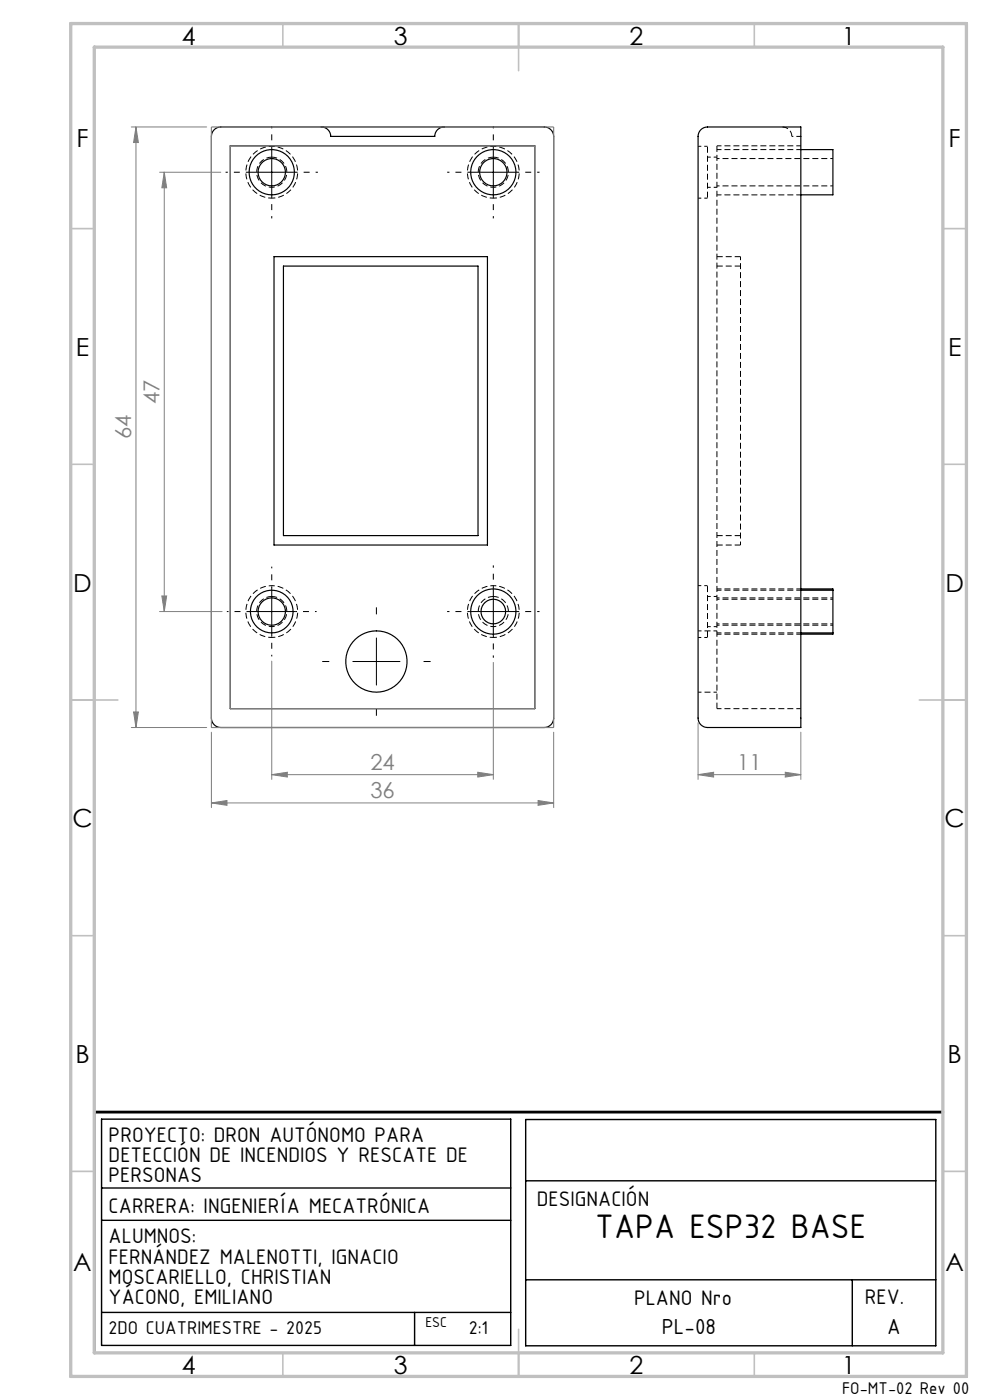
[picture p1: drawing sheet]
<svg xmlns="http://www.w3.org/2000/svg" width="210mm" height="297mm" viewBox="0 0 210 297" stroke-linecap="round" stroke-linejoin="round" font-family="sans-serif">
<path d="M57.6 33.3a3.2 3.2 0 0 0-2.8 4.7 3.2 3.2 0 0 0 5.4 .5 3.2 3.2 0 0 0-2-5.1l-.6-.1M104.6 33.3a3.2 3.2 0 0 0-2.8 4.7 3.2 3.2 0 0 0 5.4 .5 3.2 3.2 0 0 0-2-5.1l-.6-.1M57.6 126.5a3.2 3.2 0 0 0-2.8 4.7 3.2 3.2 0 0 0 5.4 .5 3.2 3.2 0 0 0-2-5.1l-.6-.1M104.6 126.5a3.2 3.2 0 0 0-2.8 4.7 3.2 3.2 0 0 0 5.4 .5 3.2 3.2 0 0 0-2-5.1l-.6-.1" fill="none" stroke="#000" stroke-width=".21" stroke-dasharray="1.3 .6" stroke-dashoffset=".1" stroke-linecap="butt"/>
<path d="M57.6 42a5.5 5.5 0 0 1-4.8-8 5.5 5.5 0 0 1 9.3-.6 5.5 5.5 0 0 1-3.7 8.6h-.8M104.6 42a5.5 5.5 0 0 1-4.8-8 5.5 5.5 0 0 1 9.3-.6 5.5 5.5 0 0 1-3.7 8.6h-.8M157.1 54.4v61.2M57.6 135.2a5.5 5.5 0 0 1-4.8-8 5.5 5.5 0 0 1 9.3-.6 5.5 5.5 0 0 1-3.7 8.6h-.8M104.6 135.2a5.5 5.5 0 0 1-4.8-8 5.5 5.5 0 0 1 9.3-.6 5.5 5.5 0 0 1-3.7 8.6h-.8M152.1 133.8h-4M148.1 146.8h4" fill="none" stroke="#000" stroke-width=".21" stroke-dasharray="1.3 .6" stroke-dashoffset=".5" stroke-linecap="butt"/>
<g fill="none" stroke="#000" stroke-width=".25">
<path d="M45.4 27.5l.7-.4 .7-.2h68.6a2 2 0 0 1 2 2v123.4a2 2 0 0 1-2 2h-68.6a2 2 0 0 1-2-2v-123.4l.2-.7zM48.8 30.9h64.6v119.4h-64.6zM68.2 26.9a2 2 0 0 1 2 2h22a2 2 0 0 1 2-2M148.7 27.5l.6-.4 .8-.2h19.8v127.4h-19.8a2 2 0 0 1-2-2v-123.4l.1-.7zM169.9 31.7h6.8v9.6h-6.8M58.1 54.4h45.3v61.2h-45.3zM60.1 56.4h41.3v57.2h-41.3zM169.9 124.9h6.8v.3M169.9 134.3h6.8M169.9 125.2h6.8M176.7 125.2v9.1M176.7 134.3v.2h-6.8"/>
<circle cx="57.6" cy="36.5" r="2.9"/>
<circle cx="57.6" cy="36.5" r="4.8"/>
<circle cx="104.6" cy="36.5" r="2.9"/>
<circle cx="104.6" cy="36.5" r="4.8"/>
<circle cx="57.6" cy="129.7" r="2.9"/>
<circle cx="57.6" cy="129.7" r="4.5"/>
<circle cx="104.6" cy="129.7" r="2.61"/>
<circle cx="104.6" cy="129.7" r="4.8"/>
<circle cx="79.8" cy="140.3" r="6.5"/>
</g>
<path d="M166 26.9a2 2 0 0 1 2 2M157.1 54.4h-5M157.1 56.4h-5M157.1 115.6h-5M157.1 113.6h-5M152.1 150.3v-119.4" fill="none" stroke="#000" stroke-width=".21" stroke-dasharray="1.3 .6" stroke-linecap="butt"/>
<path d="M169.9 30.9h-17.8M169.9 31.7h-17.8M152.1 41.3h17.8M152.1 134.3h17.8M152.1 134.5h17.8M169.9 125.2h-17.8M169.9 124.9h-17.8M169.9 150.3h-17.8" fill="none" stroke="#000" stroke-width=".21" stroke-dasharray="1.3 .6" stroke-dashoffset=".3" stroke-linecap="butt"/>
<path d="M150.1 42v-11M150.1 135.2v-11" fill="none" stroke="#000" stroke-width=".21" stroke-dasharray="1.3 .6" stroke-dashoffset="-.1" stroke-linecap="butt"/>
<path d="M168 28.9h1.9" fill="none" stroke="#000" stroke-width=".21" stroke-dasharray="1.3 .6" stroke-dashoffset="1" stroke-linecap="butt"/>
<path d="M150.1 31h-2M150.1 39.7h2M152.1 33.3h-2M148.1 42h2M148.1 135.2h2M150.1 124.2h-2M150.1 132.9h2M152.1 126.5h-2" fill="none" stroke="#000" stroke-width=".21" stroke-dasharray="1.3 .6" stroke-dashoffset=".6" stroke-linecap="butt"/>
<path d="M152.1 39.4h24.6M176.7 33.6h-24.6M152.1 132.6h24.6M152.1 132.3h24.6M176.7 126.8h-24.6M176.7 127.1h-24.6" fill="none" stroke="#000" stroke-width=".21" stroke-dasharray="1.3 .6" stroke-dashoffset=".7" stroke-linecap="butt"/>
<g fill="none" stroke="#808080" stroke-width=".21">
<path d="M27.8 26.9h16M28.8 26.9v127.4M28.8 26.9l.6 3.3h-1.1zM33.8 36.5h13M34.8 36.5v93.2M34.8 36.5l.6 3.3h-1.1zM33.8 129.7h13.3M34.3 126.4h1.1l-.6 3.3zM27.8 154.3h16M28.3 151h1.1l-.6 3.3zM44.8 155.3v16M57.6 140.3v25"/>
<path d="M104.6 140.5v24.8M117.4 155.3v16M148.1 153.3v12M169.9 155.3v10M44.8 170.3l3.3-.5v1zM44.8 170.3h72.6M57.6 164.3l3.3-.5v1zM57.6 164.3h47M101.3 163.8l3.3 .5-3.3 .5zM114.1 169.8l3.3 .5-3.3 .5zM148.1 164.3l3.3-.5v1zM148.1 164.3h21.8"/>
<path d="M166.6 163.8l3.3 .5-3.3 .5z"/>
</g>
<path d="M52.6 36.5h-4.8M57.6 31.5v-4.8M62.6 36.5h4.8M99.6 36.5h-4.8M104.6 31.5v-4.8M109.6 36.5h4.8M57.6 41.5v4.8M104.6 41.5v4.8M99.6 129.7h-4.8M104.6 134.7v4.8M104.6 124.7v-4.8M109.6 129.7h4.8" fill="none" stroke="#000" stroke-width=".21" stroke-dasharray="15.2 1.3 1.3 1.3" stroke-dashoffset="14.7" stroke-linecap="butt"/>
<path d="M52.6 129.7h-4.5M57.6 134.7v4.6M57.6 124.7v-4.5M62.6 129.7h4.6" fill="none" stroke="#000" stroke-width=".21" stroke-dasharray="15.2 1.3 1.3 1.3" stroke-dashoffset="14.9" stroke-linecap="butt"/>
<path d="M79.8 130.3v-1.5M69.8 140.3h-1.5M79.8 150.3v1.5M89.8 140.3h1.5" fill="none" stroke="#000" stroke-width=".21" stroke-dasharray="15.2 1.3 1.3 1.3" stroke-linecap="butt"/>
<path d="M44.8 26.9h72.6v127.4h-72.6zM48.8 30.9h64.6v119.4h-64.6z" fill="none" stroke="#808080" stroke-width=".25"/>
<path d="M21.5 237.4h86.8v48h-86.8zM111.5 237.5h87v48h-87zM21.5 252h86.8M21.5 258.9h86.8M111.5 250.5h87M21.5 278.4h86.8M87.9 278.4v7M111.5 271.5h87M180.8 271.5v14" fill="none" stroke="#000" stroke-width=".3"/>
<path d="M200 235.9h-180v51" fill="none" stroke="#000" stroke-width=".6"/>
<path d="M25 287h175" fill="none" stroke="#c0c0c0" stroke-width=".21"/>
<g fill="none" stroke="#c0c0c0" stroke-width=".35">
<path d="M60 5v5M110 5v10M160 5v5M15 48.5h5M200 48.5h5M15 98.5h5M200 98.5h5M15 148.5h10M195 148.5h10M15 198.5h5M200 198.5h5M15 248.5h5"/>
<path d="M200 248.5h5M60 287v5M110 282v10M160 287v5"/>
</g>
<path d="M15 5h190v287h-190zM20 10h180v277h-180z" fill="none" stroke="#c0c0c0" stroke-width=".7"/>
<path d="M52.6 36.5h10M57.6 31.5v10M99.6 36.5h10M104.6 31.5v10M52.6 129.7h10M57.6 124.7v10M79.8 135.3v10M99.6 129.7h10M104.6 124.7v10M74.8 140.3h10" fill="none" stroke="#000" stroke-width=".21"/>
<g fill="#808080">
<path d="M44.8 170.3l3.3-.5v1zM114.1 169.8l3.3 .5-3.3 .5zM57.6 164.3l3.3-.5v1zM101.3 163.8l3.3 .5-3.3 .5z"/>
<path d="M28.3 151h1.1l-.6 3.3zM28.8 26.9l.6 3.3h-1.1z"/>
<path d="M34.8 36.5l.6 3.3h-1.1zM34.3 126.4h1.1l-.6 3.3z"/>
<path d="M148.1 164.3l3.3-.5v1zM166.6 163.8l3.3 .5-3.3 .5z"/>
</g>
<text font-size="7.8" x="126.3" y="262.7">TAPA ESP32 BASE</text>
<g font-size="5.3">
<text x="38.5" y="9.5">4</text>
<text x="83.5" y="9.5">3</text>
<text x="133.6" y="9.5">2</text>
<text x="178.6" y="9.5">1</text>
<text x="16.2" y="31.2">F</text>
<text x="201.2" y="31.2">F</text>
<text x="16.1" y="75.5">E</text>
<text x="201.1" y="75.5">E</text>
<text x="15.5" y="125.5">D</text>
<text x="200.5" y="125.5">D</text>
<text x="15.4" y="175.5">C</text>
<text x="200.4" y="175.5">C</text>
<text x="16" y="225.5">B</text>
<text x="201" y="225.5">B</text>
<text x="15.5" y="269.7">A</text>
<text x="200.5" y="269.7">A</text>
<text x="38.5" y="291.5">4</text>
<text x="83.5" y="291.5">3</text>
<text x="133.6" y="291.5">2</text>
<text x="178.6" y="291.5">1</text>
</g>
<g font-size="5">
<text x="140.4" y="283.1">PL-08</text>
<text x="188.2" y="283.1">A</text>
</g>
<g font-size="4.8">
<text x="23" y="242.2">PROYECTO: DRON AUTÓNOMO PARA</text>
<text x="23" y="246.5">DETECCIÓN DE INCENDIOS Y RESCATE DE</text>
<text x="23" y="250.9">PERSONAS</text>
<text x="23" y="257.4">CARRERA: INGENIERÍA MECATRÓNICA</text>
<text x="113.9" y="255.8">DESIGNACIÓN</text>
<text x="23" y="263.7">ALUMNOS:</text>
<text x="23" y="268">FERNÁNDEZ MALENOTTI, IGNACIO</text>
<text x="23" y="272.4">MOSCARIELLO, CHRISTIAN</text>
<text x="23" y="276.7">YÁCONO, EMILIANO</text>
<text x="134.5" y="276.9">PLANO Nro</text>
<text x="183.5" y="276.7">REV.</text>
</g>
<g font-size="4.7" fill="#808080">
<text x="33.8" y="85.7" transform="rotate(-90 33.8 85.7)">47</text>
<text x="27.8" y="93.2" transform="rotate(-90 27.8 93.2)">64</text>
<text x="78.6" y="163.3">24</text>
<text x="156.4" y="163.3">11</text>
<text x="78.6" y="169.3">36</text>
</g>
<g font-size="4.2">
<text x="23" y="283.1">2DO CUATRIMESTRE - 2025</text>
<text x="99.4" y="283.1">2:1</text>
</g>
<text font-size="3.9" x="178.6" y="295.8">FO-MT-02 Rev 00</text>
<text font-size="3.3" x="90.2" y="281.5">ESC</text>
</svg>
